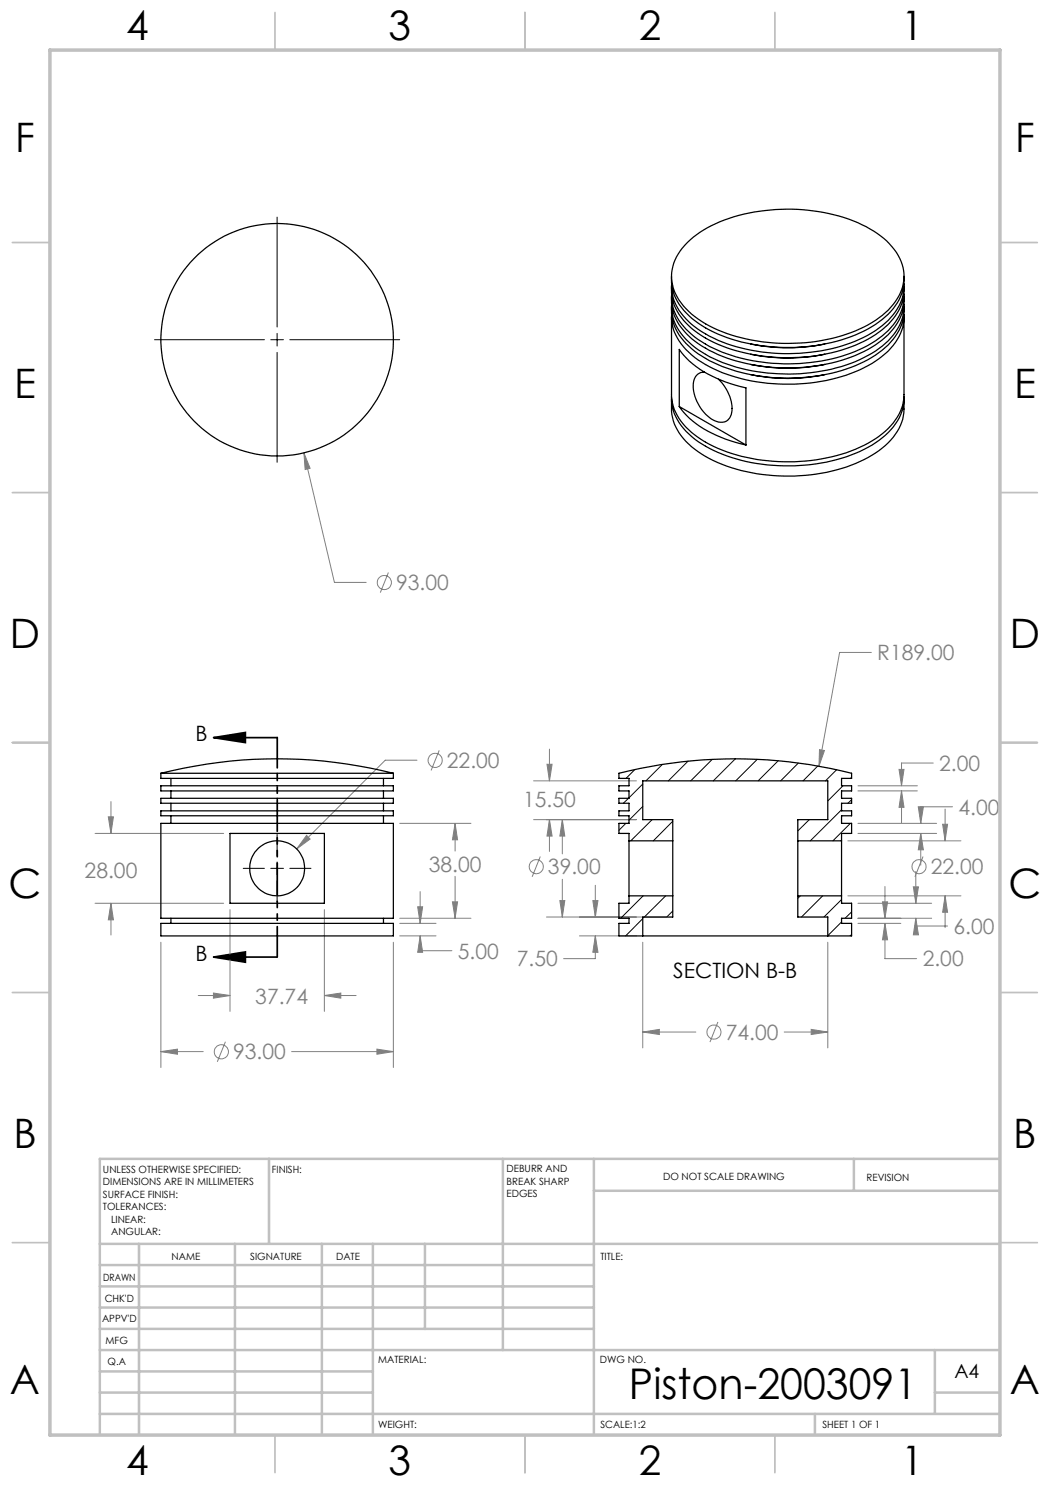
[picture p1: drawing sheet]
<svg xmlns="http://www.w3.org/2000/svg" width="210mm" height="297mm" viewBox="0 0 210 297" stroke-linecap="round" stroke-linejoin="round" font-family="sans-serif">
<g fill="none" stroke="#808080" stroke-width=".2">
<path d="M60.8 90.6l1.2 3.1-1 .2zM60.8 90.6l6.1 25.9h6.3M77.7 114.5l-1.6 4M174.3 130.5h-6.4l-4.1 22.7M83.4 152h-6.4l-17.7 17.8M87.8 150.1l-1.6 4M106.7 156.2h20.6M109.4 152.9h1l-.5 3.3zM109.9 149.8v6.4M163.9 149.9l1 .2-1.1 3.1zM171.6 157.2h11.9M171.6 158.2h11.9"/>
<path d="M179.8 153.9h1l-.5 3.3zM180.3 158.2l.5 3.3h-1zM180.3 158.2v6.3M186.7 152.6h-6.4v4.6M19 166.7h25.7M21.7 163.4h1l-.5 3.3zM22.2 160.3v6.4M61.3 167.1l.7 .7-2.7 2zM79.9 164.7h14.3M84 178.3v6.4M91 164.7l.5 3.3h-1zM91 164.7v5.5"/>
<path d="M91 175.3v8.4M106.7 163.9h20.6M108.1 171.3l-1.7 4.1M109.9 163.9l.5 3.3h-1zM109.9 163.9v6.4M112.5 163.9l.5 3.3h-1zM112.5 163.9v6.9M112.5 175.9v7.5M119.1 177.1v6.3M169.6 179.2h22.6M169.6 168.2h22.6M171.6 164.7h15.7"/>
<path d="M171.6 166.7h15.7M177 177.3v6.4M182.7 177.4h1l-.5 3.3zM183.2 174.3v6.4M183.7 161.4h1l-.6 3.3zM184.1 166.7l.6 3.3h-1zM184.1 166.7v6.3M184.6 171.3l-1.6 4.1M188.5 164.8h1l-.5 3.4zM189 179.2l.5 3.3h-1zM189 161.8v6.4M189 179.2v6.3"/>
<path d="M190.5 161.4h-6.4v3.3M19 180.7h25.7M22.2 180.7l.5 3.3h-1zM22.2 180.7v6.3M32.2 188.5v25M39.7 199.1h6.3M42.7 198.6l3.3 .5-3.3 .5zM46 181.9v20.4M64.9 199.1l3.3-.5v1zM64.9 181.9v20.4M64.9 199.1h6.3M78.7 188.5v25"/>
<path d="M79.9 183.7h14.3M79.9 187.2h7.3M79.9 184.7h7.3M83.5 181.4h1l-.5 3.3zM84 187.2l.5 3.3h-1zM84 187.2v2.9h6.4M90.5 180.4h1l-.5 3.3zM109.3 183.4h24M112 180.1h1l-.5 3.3zM115.9 187.2h11.4M118.6 180.1h1l-.5 3.3zM119.1 187.2l.5 3.3h-1z"/>
<path d="M119.1 187.2v4.5h-6.4M128.6 188.5v21.1M165.6 188.5v21.1M171.6 183.7h14.7M171.6 184.7h8.6M171.6 180.7h14.7M176.5 180.4h1l-.5 3.3zM177 184.7l.5 3.3h-1zM177 184.7v7h6.3M183.2 183.7l.5 3.3h-1zM183.2 183.7v1.5h6.3M32.2 210.3l3.3-.5v1.1z"/>
<path d="M32.2 210.3h8.4M45.1 208.3l-1.6 4.1M58.3 210.3h20.4M75.4 209.8l3.3 .5-3.3 .6zM128.6 206.4l3.3-.5v1zM128.6 206.4h10.6M143.6 204.4l-1.6 4M156.8 206.4h8.8M162.2 205.9l3.4 .5-3.4 .5z"/>
<circle cx="76.9" cy="116.5" r="1.42"/>
<circle cx="87" cy="152.1" r="1.42"/>
<circle cx="107.3" cy="173.3" r="1.4"/>
<circle cx="183.8" cy="173.3" r="1.4"/>
<circle cx="44.3" cy="210.4" r="1.41"/>
<circle cx="142.8" cy="206.4" r="1.41"/>
</g>
<path d="M42.7 147.5l6.4-1v2zM42.7 147.5h12.7M42.7 191.4l6.4-1v2zM42.7 191.4h12.7" fill="none" stroke="#000" stroke-width=".35"/>
<path d="M55.4 43.4v22M30.9 67.9h22M54.2 67.9h2.5M55.4 66.7v2.5M55.4 70.5v22M58 67.9h21.9M48.6 173.7h4.3M54.2 173.7h2.5M55.4 166.9v4.2M55.4 172.4v2.5M55.4 176.2v4.2M58 173.7h4.2" fill="none" stroke="#000" stroke-width=".2"/>
<path d="M55.4 147.5v43.9" fill="none" stroke="#000" stroke-width=".35" stroke-dasharray="6.3 1.3 1.3 1.3 1.3 1.3" stroke-dashoffset=".3"/>
<g fill="none" stroke="#c0c0c0" stroke-width=".35">
<path d="M55 2.5v7.5M105 2.5v7.5M155 2.5v7.5M2.5 48.5h7.5M200 48.5h7.5M2.5 98.5h7.5M200 98.5h7.5M2.5 148.5h7.5M200 148.5h7.5M2.5 198.5h7.5M200 198.5h7.5M2.5 248.5h7.5"/>
<path d="M200 248.5h7.5M55 287v7.5M105 287v7.5M155 287v7.5"/>
</g>
<g fill="none" stroke="#c0c0c0" stroke-width=".5">
<path d="M53.8 231.8v17M100.6 231.8v38.2M118.8 231.8v55.2M118.8 238.2h81.2M170.8 231.8v6.4M200 231.8h-180v55.2M20 248.8h180M20 257.3h98.8M20 253h98.8M27.8 248.8v38.2M47 248.8v38.2M64.4 248.8v38.2"/>
<path d="M74.6 248.8v38.2M85 248.8v17M20 265.8h98.8M20 261.5h98.8M20 278.5h54.6M20 274.3h54.6M20 270h180M187 278.5h13M187 270v12.8M20 282.8h180M163 282.8v4.2"/>
</g>
<path d="M10 10h190v277h-190z" fill="none" stroke="#c0c0c0" stroke-width=".7"/>
<path d="M42.7 147.5l6.4-1v2zM42.7 191.4l6.4-1v2z" fill="#000"/>
<path d="M90.5 180.4h1l-.5 3.3zM91 164.7l.5 3.3h-1zM84 187.2l.5 3.3h-1zM83.5 181.4h1l-.5 3.3zM61.3 167.1l-2 2.7 2.7-2zM64.9 199.1l3.3-.5v1zM42.7 198.6l3.3 .5-3.3 .5zM21.7 163.4h1l-.5 3.3zM22.2 180.7l.5 3.3h-1zM75.4 209.8l3.3 .5-3.3 .6zM32.2 210.3l3.3-.5v1.1zM60.8 90.6l.2 3.3 1-.2zM189 179.2l.5 3.3h-1zM188.5 164.8h1l-.5 3.4zM179.8 153.9h1l-.5 3.3zM180.3 158.2l.5 3.3h-1zM183.7 161.4h1l-.6 3.3zM184.1 166.7l.6 3.3h-1zM182.7 177.4h1l-.5 3.3zM183.2 183.7l.5 3.3h-1zM176.5 180.4h1l-.5 3.3zM177 184.7l.5 3.3h-1zM163.9 149.9l-.1 3.3 1.1-3.1zM109.4 152.9h1l-.5 3.3zM109.9 163.9l.5 3.3h-1zM112.5 163.9l.5 3.3h-1zM112 180.1h1l-.5 3.3zM118.6 180.1h1l-.5 3.3zM119.1 187.2l.5 3.3h-1zM162.2 205.9l3.4 .5-3.4 .5zM128.6 206.4l3.3-.5v1z" fill="#808080"/>
<g fill="none" stroke="#000" stroke-width=".25">
<path d="M134.3 55.3a10 10 0 0 0 4 8.3 29 29 0 0 0 16.3 5.8 34.8 34.8 0 0 0 19.8-4.1 12.1 12.1 0 0 0 6.3-7.8l.1-2.2M134.3 57.3a10 10 0 0 0 4 8.4 29 29 0 0 0 16.3 5.7 34.8 34.8 0 0 0 19.8-4 12.1 12.1 0 0 0 6.4-8.5v-1.6M134.3 59.3a10 10 0 0 0 4 8.4 29 29 0 0 0 16.3 5.8 34.8 34.8 0 0 0 19.8-4.1 12.1 12.1 0 0 0 6.4-8.4v-1.7M134.3 56.7a9.8 9.8 0 0 0 4 8.2 29 29 0 0 0 16.3 5.7 34.8 34.8 0 0 0 19.8-4 12.1 12.1 0 0 0 6.4-8.5v-1.4M134.3 58.7a9.7 9.7 0 0 0 4 8.2 27.8 27.8 0 0 0 15.2 5.7 35 35 0 0 0 20.9-4 12.1 12.1 0 0 0 6.4-8.5v-1.4M137.5 48.5a26.3 26.3 0 0 1 15.5-6.4 35.4 35.4 0 0 1 21 3.7 12.6 12.6 0 0 1 6.7 8.3 9.5 9.5 0 0 1-3.6 8.4 28.2 28.2 0 0 1-16 6 35.6 35.6 0 0 1-20-3.7 12.7 12.7 0 0 1-6.6-7.8 8.9 8.9 0 0 1 3-8.5zM134.3 61.4a9.9 9.9 0 0 0 4 8.3 27.8 27.8 0 0 0 15.2 5.7 35 35 0 0 0 20.9-3.9 12.1 12.1 0 0 0 6.4-8.5v-1.6M134.3 63.4v15.5a10.5 10.5 0 0 0 4.7 8.1 30.7 30.7 0 0 0 17.7 5.4 32.3 32.3 0 0 0 19.1-5.1 10.7 10.7 0 0 0 5-8.4v-15.5M134.3 79.3a10 10 0 0 0 4 8 29.4 29.4 0 0 0 17.3 5.8 33.5 33.5 0 0 0 19.5-4.6 11.6 11.6 0 0 0 5.7-8v-1.2M134.3 79.8a10.8 10.8 0 0 0 .6 5 15.5 15.5 0 0 0 8.7 7.7 37.5 37.5 0 0 0 28.3-.2 14.9 14.9 0 0 0 8.4-7.8l.5-1.9v-2.8M134.3 60.8a9.7 9.7 0 0 0 4 8.1 27.8 27.8 0 0 0 15.2 5.7 35.9 35.9 0 0 0 20.1-3.5 13.5 13.5 0 0 0 7-7.7l.2-1.2v-1.4M134.3 62.8a9.8 9.8 0 0 0 4 8.2 29.4 29.4 0 0 0 17.3 5.8 33.5 33.5 0 0 0 19.5-4.6 11.4 11.4 0 0 0 5.7-8v-1.4"/>
<path d="M140.9 74.4a2.26 2.26 0 0 0-2.3 2.6 8.2 8.2 0 0 0 4.8 7.3 2.18 2.18 0 0 0 3-2.2 8.6 8.6 0 0 0-2.7-6.3M150.1 68.8a35.7 35.7 0 0 0 14.9 0M150.1 70.8a35.7 35.7 0 0 0 14.9 0M150.1 72.9a35.7 35.7 0 0 0 14.9 0M150.1 74.9a35.7 35.7 0 0 0 14.9 0M135.9 81.3a19.1 19.1 0 0 0 10.2 6.9l3.1 .8M135.9 81.3v-11.4a19.1 19.1 0 0 0 10.2 6.8l3.1 .9v11.4M135.9 81.3l13.3 7.7M32.2 154.7a94.9 94.9 0 0 1 46.5 0M32.2 159.7h46.5v1h-46.5zM32.2 157.2h46.5v1h-46.5zM32.2 154.7h46.5"/>
<path d="M32.2 154.7v1h46.5v-1M34.2 155.7v1.5M34.2 158.2v1.5M76.7 155.7v1.5M76.7 158.2v1.5M32.2 164.7h46.5v19h-46.5zM32.2 162.2h46.5v1h-46.5zM34.2 160.7v1.5M34.2 163.2v1.5M46 166.7h18.9v14h-18.9zM76.7 160.7v1.5M76.7 163.2v1.5"/>
<path d="M125.8 168.2v-1.5h-2v-2h2v-1.5h-2v-1h2v-1.5h-2v-1h2v-1.5h-2v-1h2v-1.5h-2v-1a95 95 0 0 1 46.5 0v1h-2v1.5h2v1h-2v1.5h2v1h-2v1.5h2v1h-2v1.5h2v2h-2v1.5M125.8 168.2v11M125.8 179.2v1.5h-2v3h2v1h-2v2.5h4.8M125.8 179.2h8.7M125.8 168.2h8.7M134.5 168.2v11M134.5 168.2v-4.3h-5.9v-7.7h37v7.7h-6v4.3M134.5 179.2v4.2h-5.9v3.8M159.6 168.2v11M159.6 179.2v4.2h6v3.8M159.6 179.2h8.7M159.6 168.2h8.7"/>
<path d="M168.3 168.2v11M168.3 179.2v1.5h2v3h-2v1h2v2.5h-4.7M32.2 184.7h46.5v2.5h-46.5zM34.2 183.7v1M76.7 183.7v1M128.6 187.2h37"/>
<circle cx="55.4" cy="67.9" r="23.2"/>
<circle cx="55.4" cy="173.7" r="5.5"/>
</g>
<g fill="none" stroke="#000" stroke-width=".2">
<path d="M125.7 159.7l-1 1M126.9 153.9l-1.7 1.8M128.6 156.8l-2.8 2.8M132.5 152.9l-3.3 3.3M137.6 152.2l-3.9 4M142.5 151.9l-4.4 4.3M147.1 151.8l-4.4 4.4M151.4 151.9l-4.3 4.3M155.6 152.1l-4 4.1M159.7 152.6l-3.6 3.6M163.5 153.2l-2.9 3M167.3 153.9l-2.2 2.3"/>
<path d="M168.6 157.2l-3 3M170.3 155.5l-.2 .2M170.3 159.9l-.7 .8M125.2 164.7l-1.4 1.3M128.6 161.3l-2.8 2.7M128.6 179.2l-4.5 4.5M130.4 163.9l-4.2 4.3M133.1 179.2l-4.2 4.2M134.5 164.2l-3.8 4M160.1 179.2l-.5 .5M161.9 163.9l-2.3 2.3M164.5 179.2l-4.2 4.2"/>
<path d="M168.3 179.9l-3.5 3.5M168.3 162l-6.2 6.2M170.1 164.7l-3.5 3.5M128.6 183.7l-3.5 3.5M134.5 182.2l-1.1 1.2M168.3 184.4l-2.7 2.7M170.3 182.4l-1.3 1.3M170.3 186.9l-.3 .3"/>
</g>
<text font-size="8.5" x="125.8" y="279.7">Piston-2003091</text>
<g font-size="8.1">
<text x="25.2" y="8">4</text>
<text x="77.7" y="8">3</text>
<text x="127.7" y="8">2</text>
<text x="180.2" y="8">1</text>
<text x="3" y="30.4">F</text>
<text x="203" y="30.4">F</text>
<text x="2.8" y="79.6">E</text>
<text x="202.8" y="79.6">E</text>
<text x="2" y="129.6">D</text>
<text x="202" y="129.6">D</text>
<text x="1.7" y="179.6">C</text>
<text x="201.7" y="179.6">C</text>
<text x="2.7" y="229.6">B</text>
<text x="202.7" y="229.6">B</text>
<text x="2" y="278.9">A</text>
<text x="202" y="278.9">A</text>
<text x="25.2" y="295">4</text>
<text x="77.7" y="295">3</text>
<text x="127.7" y="295">2</text>
<text x="180.2" y="295">1</text>
</g>
<g font-size="4.2" fill="#808080">
<text x="79.2" y="118">93.00</text>
<text x="175.4" y="132.1">R189.00</text>
<text x="89.4" y="153.6">22.00</text>
<text x="187.8" y="154.2">2.00</text>
<text x="104.6" y="161.5">15.50</text>
<text x="191.7" y="162.9">4.00</text>
<text x="16.9" y="175.6">28.00</text>
<text x="85.8" y="174.3">38.00</text>
<text x="109.6" y="174.9">39.00</text>
<text x="186.2" y="174.9">22.00</text>
<text x="91.6" y="191.7">5.00</text>
<text x="190.7" y="186.8">6.00</text>
<text x="103.4" y="193.3">7.50</text>
<text x="184.5" y="193.3">2.00</text>
<text x="51.1" y="200.7">37.74</text>
<text x="145.1" y="208">74.00</text>
<text x="46.6" y="211.9">93.00</text>
</g>
<g font-size="4.2">
<text x="39.1" y="148.3">B</text>
<text x="39.1" y="192.2">B</text>
<text x="134.7" y="195.5">SECTION B-B</text>
</g>
<text font-size="3.9" x="190.9" y="275.5">A4</text>
<g font-size="2">
<text x="20.6" y="234.6">UNLESS OTHERWISE SPECIFIED:</text>
<text x="20.6" y="237.1">DIMENSIONS ARE IN MILLIMETERS</text>
<text x="20.6" y="239.6">SURFACE FINISH:</text>
<text x="54.4" y="234.6">FINISH:</text>
<text x="101.3" y="234.5">DEBURR AND</text>
<text x="101.3" y="237">BREAK SHARP</text>
<text x="101.3" y="239.5">EDGES</text>
<text x="132.6" y="236">DO NOT SCALE DRAWING</text>
<text x="173.3" y="236.2">REVISION</text>
<text x="20.6" y="242.1">TOLERANCES:</text>
<text x="22.2" y="244.6">LINEAR:</text>
<text x="22.2" y="247.1">ANGULAR:</text>
<text x="34.3" y="252">NAME</text>
<text x="50" y="251.9">SIGNATURE</text>
<text x="67.2" y="251.9">DATE</text>
<text x="120.1" y="251.9">TITLE:</text>
<text x="20.6" y="256.1">DRAWN</text>
<text x="20.9" y="260.3">CHK'D</text>
<text x="20.4" y="264.4">APPV'D</text>
<text x="21.1" y="268.8">MFG</text>
<text x="21.5" y="273">Q.A</text>
<text x="75.6" y="272.5">MATERIAL:</text>
<text x="120" y="272.5">DWG NO.</text>
<text x="75.6" y="285.5">WEIGHT:</text>
<text x="120.1" y="285.6">SCALE:1:2</text>
<text x="164.5" y="285.6">SHEET 1 OF 1</text>
</g>
</svg>
